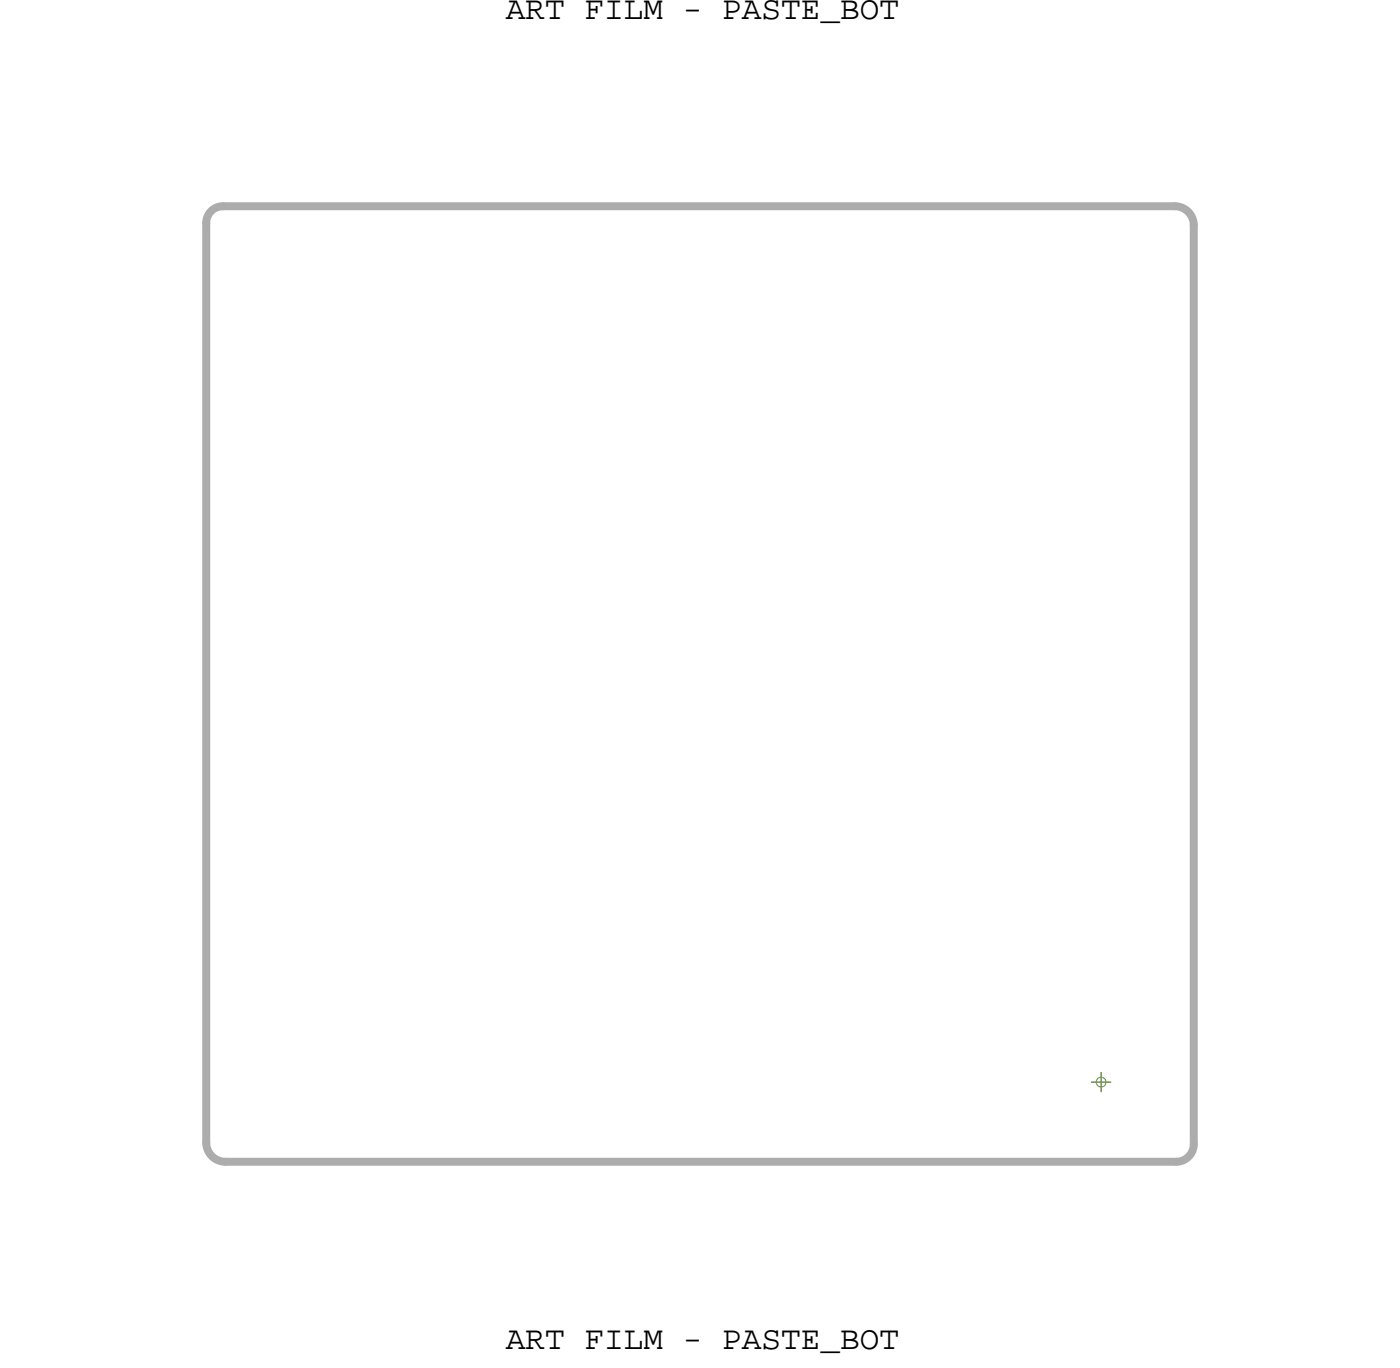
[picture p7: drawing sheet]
<svg xmlns="http://www.w3.org/2000/svg" width="88mm" height="86mm" viewBox="0 0 88 86" stroke-linecap="round" stroke-linejoin="round" font-family="sans-serif">
<!-- layer: Board Outline -->
<path d="M12.9 14v57.7zM14 12.9h59.8zM14 13a1.05 1.05 0 0 0-1.1 1M73.8 13a1.19 1.19 0 0 1 1.2 1.1M75 14.1v57.7zM12.9 71.7a1.2 1.2 0 0 0 1.3 1.2M14.2 72.9h59.7zM75 71.8a1.1 1.1 0 0 1-1.1 1.1" fill="none" stroke="#acacac" stroke-width=".5"/>
<path d="M13.3 13.2l.3-.2h.4h60a1 1 0 0 1 1 1v58a1 1 0 0 1-1 1h-60a1 1 0 0 1-1-1v-58v-.4z" fill="none" stroke="#acacac" stroke-width=".06"/>
<!-- layer: Drawing Origin -->
<path d="M68.9 67.7l.2-.1 .3 .1v.2v.3l-.3 .1-.2-.1-.1-.3z" fill="none" stroke="#638b3a" stroke-width=".06"/>
<path d="M68.5 67.9h1.3M69.1 67.3v1.3" fill="none" stroke="#638b3a" stroke-width=".09"/>
<g font-size="2.1">
<text x="31.8" y="1.2">ART FILM - PASTE_BOT</text>
<text x="31.8" y="84.7">ART FILM - PASTE_BOT</text>
</g>
</svg>
